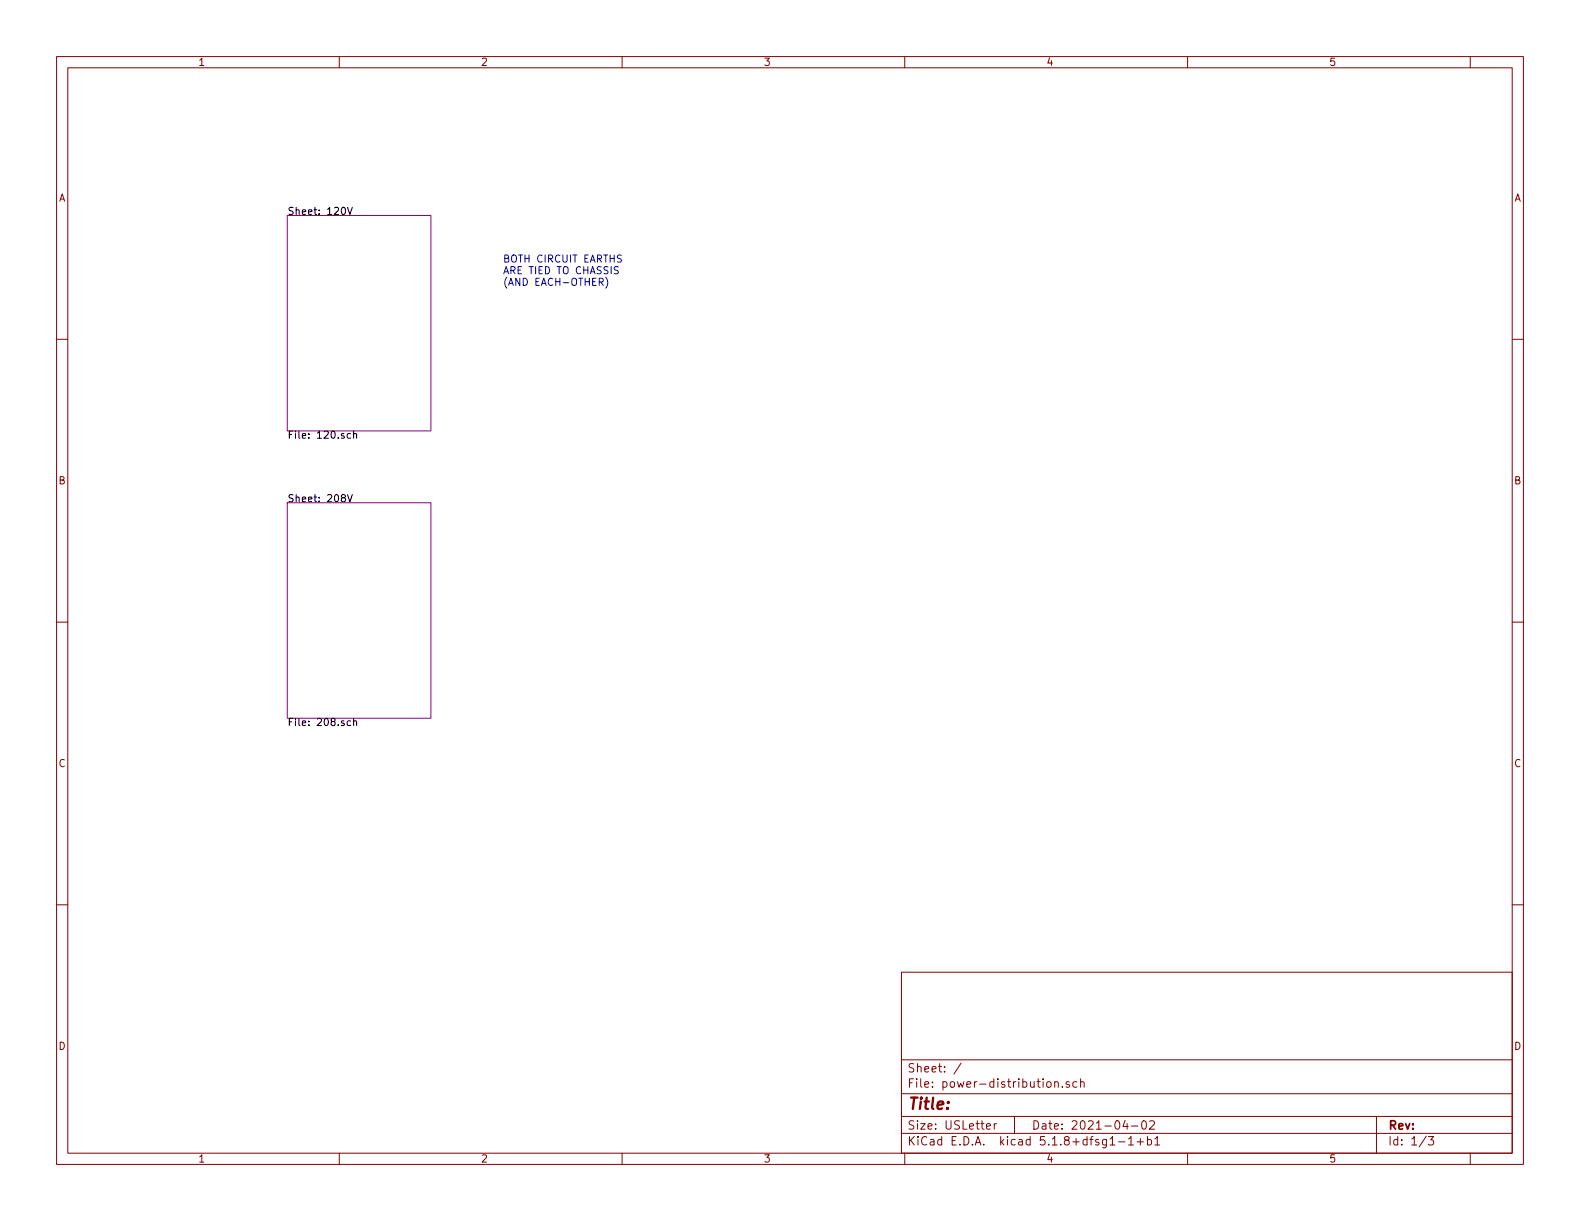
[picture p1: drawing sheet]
<svg xmlns="http://www.w3.org/2000/svg" width="279mm" height="216mm" viewBox="0 0 279 216" stroke-linecap="round" stroke-linejoin="round" font-family="sans-serif">
<g fill="none" stroke="#840000" stroke-width=".18">
<path d="M10 10h259.4v195.9h-259.4zM12 12h255.4v191.9h-255.4zM60 10v2M110 10v2M160 10v2M210 10v2M260 10v2M10 60h2M267.4 60h2M10 110h2M267.4 110h2M10 160h2"/>
<path d="M267.4 160h2M159.4 171.9h108v32h-108zM159.4 197.4h108M159.4 193.4h108M159.4 187.4h108M170 188l-1.3 1.9M174.4 199.2l.8-.2-.1-.2-.4-.1-.3 .2 .1 .7h.6M175.8 198.7v1M176.2 198.7l-.3 .1-.1 .2M179.4 197.4v3M185.2 191.4l.2-.1 .4 .1v.7l-.2 .2-.4-.2zM186.5 191.4l.2-.1h.4v1"/>
<path d="M186.5 191.3v1M187.9 192.1v.2M189.1 191.3h-.4l-.2 .2 .1 .2 .5 .1v.4h-.6M190.4 191.3h-.4l-.3 .2 .1 .6 .2 .2 .4-.1M191.1 191.4l.2-.1h.3l.1 1M191.1 190.8v1.5M199 198.1l-.4 1.1h.9M199.3 198.7v1M200.1 199.1h1.1M202 198.3l.4-.1a.94 .94 0 0 1 0 1.5 .82 .82 0 0 1-.4-1.4zM203.3 198.3l.2-.1h.4l.2 .1 .1 .3-1 1.1h1M243.4 197.4v6.5"/>
<path d="M60 203.9v2M110 203.9v2M159.4 200.4h108M160 203.9v2M196.3 201.4l.4-.4v1.5M196.3 202.5h.9M197.8 201.9h1.1M199.6 201.4l.4-.4v1.5M199.6 202.5h.8M201.1 201.9h1.1M201.7 201.3v1.2M202.9 201.5h.5l.2 .3-.1 .6h-.6"/>
<path d="M202.9 201v1.5M204.2 201.4l.4-.4v1.5M204.2 202.5h.9M210 203.9v2M252.2 200.9l-1.2 1.9M252.6 201h.9l-.5 .5 .4 .2v.6l-.2 .2-.6-.2M260 203.9v2"/>
</g>
<path d="M50.8 38.1h25.4v38.1h-25.4zM50.8 88.9h25.4v38.1h-25.4z" fill="none" stroke="#840084" stroke-width=".18"/>
<path d="M61.4 36.7l.5 1.2 .4-1.2M62 76.7h-.4l-.2 .2 .1 .5h.5M62.5 76.8l.2-.1h.3l.1 .8M62.5 76.2v1.3M61.4 87.5l.5 1.2 .4-1.2M62 127.5h-.4l-.2 .2 .1 .5h.5M62.5 127.6l.2-.1h.3l.1 .8M62.5 127v1.3" fill="none" stroke="#000" stroke-width=".18"/>
<path d="M106 49.9l.6-.1v-.5l-.1-.1h-.5v1.3M106.2 49.9l.5 .6M107.1 49a1.47 1.47 0 0 1 0 2M109.3 47.2l-.4-.1-.3 .3 .1 .3 .6 .2v.4l-.2 .1h-.5M109.9 45.2l-.5-.1-.2 .1v.4l.6 .2 .1 .3-.2 .3-.5-.1" fill="none" stroke="#0000c2" stroke-width=".18"/>
<text font-size="2.8" fill="#840000" x="160.4" y="196.2">Title:</text>
<g font-size="2.1" fill="#840000">
<text x="160.4" y="189.6">Sheet: /</text>
<text x="160.4" y="192.3">File: power-distribution.sch</text>
<text x="160.4" y="202.5">KiCad E.D.A. kicad 5.1.8+dfsg1-1+b1</text>
<text x="160.4" y="199.7">Size: USLetter</text>
<text x="182.4" y="199.7">Date: 2021-04-02</text>
<text x="245.4" y="199.7">Rev:</text>
<text x="245.4" y="202.5">Id: 1/3</text>
</g>
<g font-size="1.8" fill="#840000">
<text x="35" y="11.6">1</text>
<text x="85" y="11.6">2</text>
<text x="135" y="11.6">3</text>
<text x="185" y="11.6">4</text>
<text x="235" y="11.6">5</text>
<text x="10.4" y="35.6">A</text>
<text x="267.8" y="35.6">A</text>
<text x="10.4" y="85.6">B</text>
<text x="267.8" y="85.6">B</text>
<text x="10.4" y="135.6">C</text>
<text x="267.8" y="135.6">C</text>
<text x="10.4" y="185.6">D</text>
<text x="267.8" y="185.6">D</text>
<text x="35" y="205.5">1</text>
<text x="85" y="205.5">2</text>
<text x="135" y="205.5">3</text>
<text x="185" y="205.5">4</text>
<text x="235" y="205.5">5</text>
</g>
<g font-size="1.8">
<text x="50.8" y="38">Sheet: 120V</text>
<text x="50.8" y="77.6">File: 120.sch</text>
<text x="50.8" y="88.8">Sheet: 208V</text>
<text x="50.8" y="128.4">File: 208.sch</text>
</g>
<g font-size="1.8" fill="#0000c2">
<text x="88.9" y="46.4">BOTH CIRCUIT EARTHS</text>
<text x="88.9" y="48.5">ARE TIED TO CHASSIS</text>
<text x="88.9" y="50.5">(AND EACH-OTHER)</text>
</g>
</svg>
